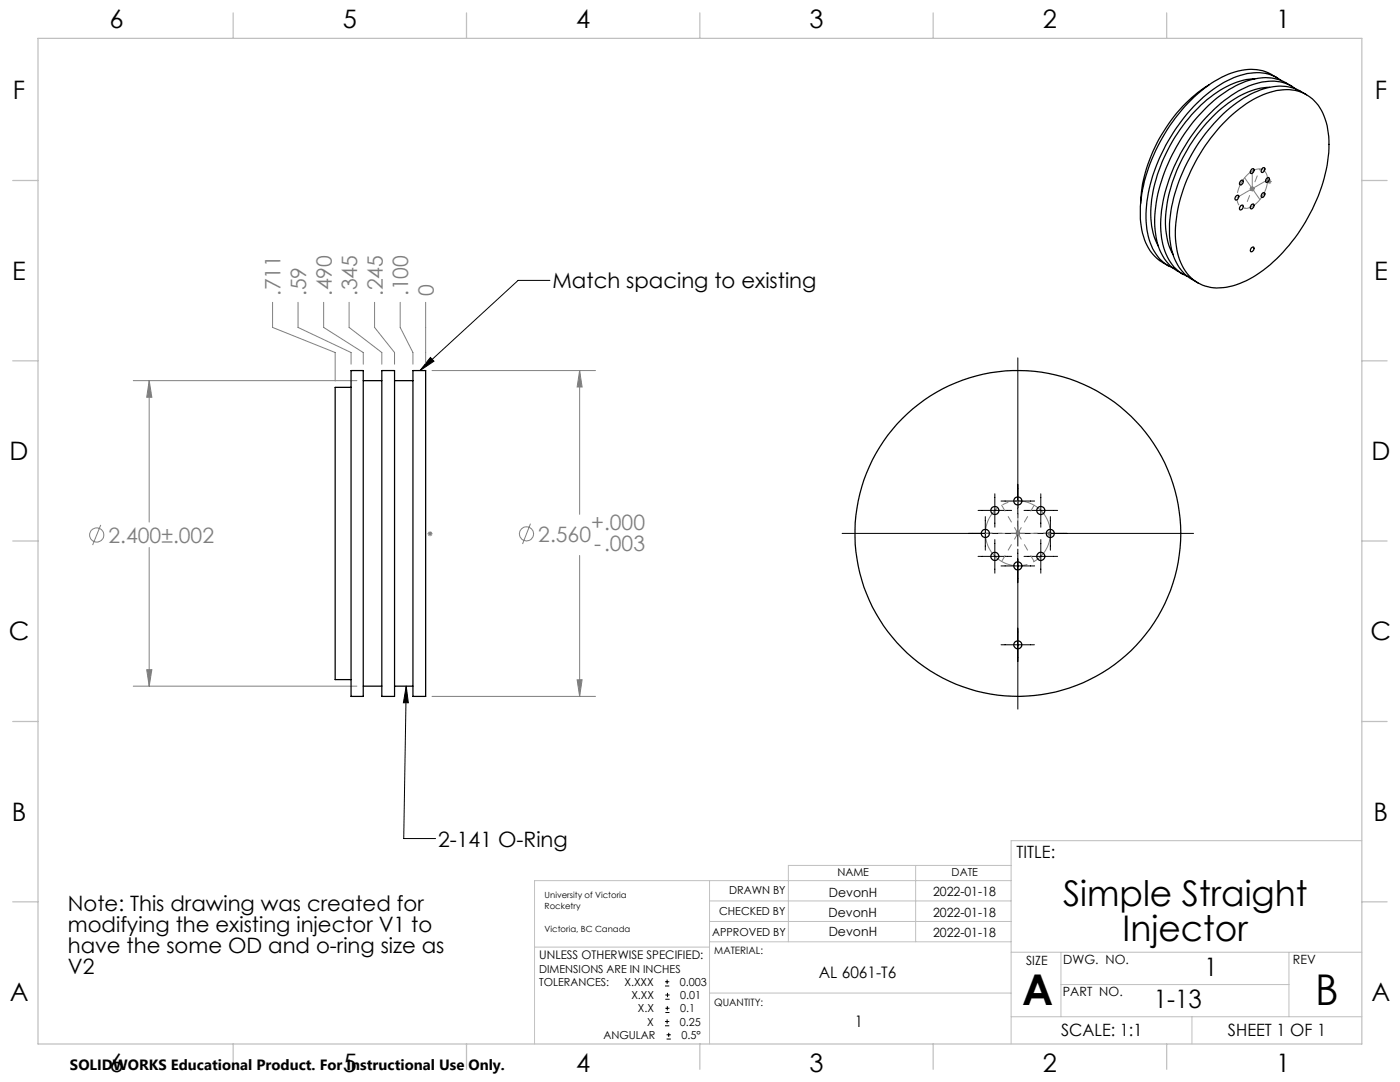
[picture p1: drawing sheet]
<svg xmlns="http://www.w3.org/2000/svg" width="279mm" height="216mm" viewBox="0 0 279 216" stroke-linecap="round" stroke-linejoin="round" font-family="sans-serif">
<g fill="none" stroke="#808080" stroke-width=".2">
<path d="M249.4 37.7h1M249.6 37.3l.7 .7M249.9 37.2v1M250.3 37.3l-.7 .7M252.8 36.2h1M252.9 35.8l.7 .8M253.3 35.7v1M253.6 35.8l-.7 .8M26.6 76h44.6M29.8 76v28.2M29.8 76l.5 3.3h-1zM54.4 60.3v5l12.5 5v5.7"/>
<path d="M59.5 60.3v5l10.6 5v2.4M64.6 60.3v5l7.9 5v2.4M69.7 60.3v5l6.5 5v2.4M74.8 60.3v5l3.9 5v2.4M79.9 60.3v5l2.5 5v2.4M84.9 60.3v12.4M86.2 73.9h32.7M115.7 73.9l.5 3.3h-1zM115.7 73.9v28.7M20.1 104.7l-1.6 4.1M29.8 109.3v27.6M85.3 106.5h1"/>
<path d="M85.5 106.2l.7 .7M85.8 106v1M86.2 106.2l-.7 .7M105.9 104.5l-1.6 4M115.7 110.8v28.2M202.6 106.4h1M202.8 106.1l.7 .7M203.1 105.9v1M203.5 106.1l-.7 .7M209 106.5h1M209.1 106.2l.7 .7M209.5 106v1"/>
<path d="M209.8 106.2l-.7 .7M26.6 136.9h44.6M29.3 133.6h1l-.5 3.3zM86.2 139h32.7M115.2 135.6h1l-.5 3.4z"/>
<circle cx="19.3" cy="106.8" r="1.41"/>
<circle cx="105.1" cy="106.5" r="1.42"/>
</g>
<g fill="none" stroke="#000" stroke-width=".2">
<path d="M109.7 56h-6.3l-19.6 17.9M85.9 71.3l.7 .8-2.8 1.8zM203.1 71.4v31.9M198.5 98.5v6.7M199.8 100h6.7M207.7 98.5v6.7M168.1 106.4h31.9M195.2 101.8h6.7M195.2 111h6.7M196.6 103.1v6.7M198.5 107.7v6.7M199.8 112.9h6.7"/>
<path d="M200.6 106.4h5.1M203.1 103.9v5.1M203.1 109.6v31.9M204.4 101.8h6.7M204.4 111h6.7M206.3 106.4h31.9M207.7 107.7v6.7M209.6 103.1v6.7M81.1 136.9l-.5 30.4h6.3M81.1 136.9l.4 3.3h-1zM199.8 128.7h6.6M132.7 196.7h.9"/>
<path d="M132.7 195.9h.9M132.8 199.4h.8M132.8 198.5h.8M133.1 195.5v.8M133.2 198.1v.9M132.7 204.7h.9M132.7 203.8h.9M132.8 202h.8M132.8 201.2h.8M133 207.3h.9M133 206.5h.9M133.1 203.4v.9"/>
<path d="M133.2 200.8v.8M133.5 206.1v.8"/>
</g>
<path d="M252.8 34.9a1.81 1.81 0 0 0-3-.7 6.2 6.2 0 0 0-2.7 6.4 1.83 1.83 0 0 0 2.9 .5 6.4 6.4 0 0 0 2.8-6.2M209.3 104.5a6.5 6.5 0 0 0-10.8-2.6 6.5 6.5 0 0 0 3 10.8 6.5 6.5 0 0 0 7.9-7.8l-.1-.4" fill="none" stroke="#808080" stroke-width=".2" stroke-dasharray="15.2 1.3 1.3 1.3" stroke-dashoffset="6.3" stroke-linecap="butt"/>
<g fill="none" stroke="#c0c0c0" stroke-width=".2">
<path d="M141.6 175.7v32.6M141.6 179.8h60.2M182.7 172.7v15.2M201.8 175.7h-95.1v32.6M201.8 172.7h-44.5v15.2M271.8 167.7h-70v40.6M106.7 189h34.9M141.6 183.9h60.2M141.6 187.9h60.2M141.6 198.2h60.2M201.8 190h70M211.7 190v12.9"/>
<path d="M211.7 196.5h45.5M257.2 190v12.9M201.8 202.9h70M237.9 202.9v5.4"/>
</g>
<g fill="none" stroke="#c0c0c0" stroke-width=".25">
<path d="M7.6 7.7h264.2v200.6h-264.2zM46.5 2.6v5.1M93.1 2.6v5.1M139.7 2.6v5.1M186.2 2.6v5.1M232.8 2.6v5.1M2.5 36h5.1M271.8 36h5M2.5 72h5.1M271.8 72h5M2.5 108h5.1M271.7 108h5.1"/>
<path d="M2.5 144h5.1M271.8 144h5M2.5 180h5.1M271.8 180h5M46.5 208.3v5.1M93.1 208.3v5.1M139.7 208.3v5.1M186.2 208.3v5.1M232.8 208.3v5.1"/>
</g>
<path d="M203.1 106.4v-6.5M203.1 106.4l3.3-5.6M203.1 106.4h6.5M203.1 106.4l3.3 5.6M203.1 106.4l-3.2 5.6M203.1 106.4h-6.4M203.1 106.4l-3.2-5.6" fill="none" stroke="#808080" stroke-width=".2" stroke-dasharray="15.2 1.3 1.3 1.3" stroke-dashoffset="13.9"/>
<path d="M249.9 37.7v-3.6M249.9 37.7l3.1-1.8M249.9 37.7l1.5 2.1M249.9 37.7l-3 1.7M249.9 37.7l-1.5-2.2" fill="none" stroke="#808080" stroke-width=".2" stroke-dasharray="15.2 1.3 1.3 1.3"/>
<path d="M249.9 37.7l1.5-4M249.9 37.7l-1.5 3.9" fill="none" stroke="#808080" stroke-width=".2" stroke-dasharray="15.2 1.3 1.3 1.3" stroke-dashoffset="15"/>
<path d="M115.7 73.9l.5 3.3h-1zM115.2 135.6h1l-.5 3.4zM29.8 76l.5 3.3h-1zM29.3 133.6h1l-.5 3.3z" fill="#808080"/>
<path d="M81.1 136.9l.4 3.3h-1zM85.9 71.3l.7 .8-2.8 1.8z" fill="#000"/>
<g fill="none" stroke="#000" stroke-width=".25">
<path d="M241.3 16.9a30.9 30.9 0 0 0-13.7 23v.7M250.4 15.7a16.3 16.3 0 0 0-10.1 4.7 32.6 32.6 0 0 0-10.6 21.8 13.8 13.8 0 0 0 1.5 6.9M253.4 17.4a16.5 16.5 0 0 0-10.2 4.7 32.6 32.6 0 0 0-10.6 21.8 13.8 13.8 0 0 0 1.5 6.9M254.9 15.5a9.7 9.7 0 0 0-9.8-.7 28.9 28.9 0 0 0-13.1 12.7 29.2 29.2 0 0 0-4.4 16.9 10.1 10.1 0 0 0 4.4 8l1.2 .7M255.7 16.1a8.9 8.9 0 0 0-8.8-.9 27.2 27.2 0 0 0-12.8 11.3 30.5 30.5 0 0 0-5.3 18.5 9.6 9.6 0 0 0 4.8 8.3l.5 .2M257.8 17.2a9.9 9.9 0 0 0-10.5-.4 30.2 30.2 0 0 0-12.9 13.2 27.8 27.8 0 0 0-3.8 16.8 9.5 9.5 0 0 0 5.5 8M258.6 17.8a8.1 8.1 0 0 0-7.4-1.3 22.2 22.2 0 0 0-10.7 7.1 34.2 34.2 0 0 0-8.9 20.8 12.3 12.3 0 0 0 3.1 9.3l.9 .7 1.4 .8M260.7 18.9a9.6 9.6 0 0 0-9.8-.7 28.3 28.3 0 0 0-12.6 11.8 30.3 30.3 0 0 0-4.8 17.7 10.1 10.1 0 0 0 4.3 8l1.3 .7M244.1 24.7a20.4 20.4 0 0 1 11.3-6.7 8.1 8.1 0 0 1 9.3 6.4 23 23 0 0 1-1.3 13.8 34.2 34.2 0 0 1-12.6 16.7 12.8 12.8 0 0 1-9.7 2.3 8.3 8.3 0 0 1-6.1-6.6 25.4 25.4 0 0 1 2.3-15.6 35.7 35.7 0 0 1 6.8-10.3zM246.6 39.2l.1-.1a.3 .3 0 0 1 .5-.1 .3 .3 0 0 1 0 .5 .36 .36 0 0 1-.3 .4 .36 .36 0 0 1-.4-.2zM247.6 36.1a.31 .31 0 0 1 .5-.1 .31 .31 0 0 1 0 .5 .4 .4 0 0 1-.3 .4 .4 .4 0 0 1-.4-.1zM249.7 33.8a.31 .31 0 0 1 .5-.1 .31 .31 0 0 1 0 .5 .4 .4 0 0 1-.2 .4 .4 .4 0 0 1-.5-.1z"/>
<path d="M251.9 38.6l.2-.1a.39 .39 0 0 1 .4 .3 .39 .39 0 0 1-.3 .4 .3 .3 0 0 1-.5 .2 .3 .3 0 0 1 0-.5zM252 33.5a.3 .3 0 0 1 .4 0 .3 .3 0 0 1 0 .5 .38 .38 0 0 1-.3 .4 .38 .38 0 0 1-.4-.1v-.4zM252.8 35.6a.3 .3 0 0 1 .5-.1 .3 .3 0 0 1 0 .4 .35 .35 0 0 1-.3 .5 .35 .35 0 0 1-.4-.3zM247.7 41a.3 .3 0 0 1 .4 0 .3 .3 0 0 1 0 .5 .4 .4 0 0 1-.3 .3 .4 .4 0 0 1-.4-.1zM249.7 40.9a.31 .31 0 0 1 .5-.2 .31 .31 0 0 1 0 .5 .4 .4 0 0 1-.2 .4 .4 .4 0 0 1-.5-.1zM249.7 49.5a.31 .31 0 0 1 .5-.2 .31 .31 0 0 1 0 .5 .38 .38 0 0 1-.2 .4 .38 .38 0 0 1-.4-.1zM70.1 73.9h2.4v65.1h-2.4zM70.1 77.3h-3.2v58.3h3.2M72.5 76h3.7M76.2 73.9h2.5v65.1h-2.5zM78.7 76h3.7M82.4 73.9h2.5v65.1h-2.5z"/>
<path d="M72.5 136.9h3.7M78.7 136.9h3.7"/>
<circle cx="203.1" cy="100" r=".81"/>
<circle cx="196.6" cy="106.4" r=".82"/>
<circle cx="198.5" cy="111" r=".81"/>
<circle cx="198.5" cy="101.9" r=".81"/>
<circle cx="203.1" cy="112.9" r=".81"/>
<circle cx="203.1" cy="106.4" r="32.5"/>
<circle cx="207.7" cy="111" r=".81"/>
<circle cx="207.7" cy="101.9" r=".81"/>
<circle cx="209.6" cy="106.4" r=".81"/>
<circle cx="203.1" cy="128.7" r=".78"/>
</g>
<g font-size="8.5">
<text x="204" y="200.6">A</text>
<text x="262.5" y="200.5">B</text>
</g>
<g font-size="7.1">
<text x="212.2" y="180.8">Simple Straight</text>
<text x="224" y="187.8">Injector</text>
</g>
<g font-size="5.1">
<text x="21.9" y="5.6">6</text>
<text x="68.4" y="5.6">5</text>
<text x="115" y="5.6">4</text>
<text x="161.6" y="5.6">3</text>
<text x="208.1" y="5.6">2</text>
<text x="254.7" y="5.6">1</text>
<text x="2.6" y="19.8">F</text>
<text x="274.4" y="19.8">F</text>
<text x="2.4" y="55.8">E</text>
<text x="274.2" y="55.8">E</text>
<text x="1.9" y="91.8">D</text>
<text x="273.7" y="91.8">D</text>
<text x="1.7" y="127.8">C</text>
<text x="273.5" y="127.8">C</text>
<text x="2.4" y="163.8">B</text>
<text x="274.1" y="163.8">B</text>
<text x="240.4" y="194.7">1</text>
<text x="1.9" y="199.7">A</text>
<text x="230.2" y="201.1">1-13</text>
<text x="273.7" y="199.7">A</text>
<text x="21.9" y="213.9">6</text>
<text x="68.4" y="213.9">5</text>
<text x="115" y="213.9">4</text>
<text x="161.6" y="213.9">3</text>
<text x="208.1" y="213.9">2</text>
<text x="254.7" y="213.9">1</text>
</g>
<g font-size="4.2" fill="#808080">
<text x="56" y="59.1" transform="rotate(-90 56 59.1)">.711</text>
<text x="61.1" y="59.1" transform="rotate(-90 61.1 59.1)">.59</text>
<text x="66.2" y="59.1" transform="rotate(-90 66.2 59.1)">.490</text>
<text x="71.3" y="59.1" transform="rotate(-90 71.3 59.1)">.345</text>
<text x="76.4" y="59.1" transform="rotate(-90 76.4 59.1)">.245</text>
<text x="81.5" y="59.1" transform="rotate(-90 81.5 59.1)">.100</text>
<text x="86.6" y="59.1" transform="rotate(-90 86.6 59.1)">0</text>
<text x="118" y="105.8">+.000</text>
<text x="21.7" y="108.3">2.400±.002</text>
<text x="107.4" y="108.1">2.560</text>
<text x="118.6" y="109.9">-.003</text>
</g>
<g font-size="4.2">
<text x="110.3" y="57.5">Match spacing to existing</text>
<text x="87.4" y="168.9">2-141 O-Ring</text>
<text x="13.5" y="181.8">Note: This drawing was created for</text>
<text x="13.5" y="186">modifying the existing injector V1 to</text>
<text x="13.5" y="190.2">have the some OD and o-ring size as</text>
<text x="13.5" y="194.4">V2</text>
</g>
<g font-size="3.4">
<text x="202.9" y="171.1">TITLE:</text>
<text x="211.8" y="206.7">SCALE: 1:1</text>
<text x="245.1" y="206.7">SHEET 1 OF 1</text>
</g>
<g font-size="3.2">
<text x="163.4" y="195.1">AL 6061-T6</text>
<text x="170.6" y="205">1</text>
</g>
<text font-size="3" x="14" y="213.5">SOLIDWORKS Educational Product. For Instructional Use Only.</text>
<g font-size="2.5">
<text x="165.4" y="178.9">DevonH</text>
<text x="186.2" y="178.8">2022-01-18</text>
<text x="165.3" y="182.9">DevonH</text>
<text x="186.2" y="182.9">2022-01-18</text>
<text x="165.4" y="186.8">DevonH</text>
<text x="186.2" y="187">2022-01-18</text>
<text x="204.8" y="192.5">SIZE</text>
<text x="212.2" y="192.3">DWG. NO.</text>
<text x="258" y="192.3">REV</text>
<text x="212.1" y="198.7">PART NO.</text>
</g>
<text font-size="2.4" x="107.6" y="191.4">UNLESS OTHERWISE SPECIFIED:</text>
<g font-size="2.2">
<text x="145.5" y="178.4">DRAWN BY</text>
<text x="167.1" y="174.8">NAME</text>
<text x="189.9" y="174.8">DATE</text>
<text x="143.5" y="182.5">CHECKED BY</text>
<text x="142.1" y="186.7">APPROVED BY</text>
<text x="107.6" y="194.1">DIMENSIONS ARE IN INCHES</text>
<text x="107.6" y="196.7">TOLERANCES:</text>
<text x="124.6" y="196.7">X.XXX</text>
<text x="135.7" y="196.7">0.003</text>
<text x="126" y="199.4">X.XX</text>
<text x="127.3" y="202">X.X</text>
<text x="135.7" y="202">0.1</text>
<text x="135.7" y="199.4">0.01</text>
<text x="120.4" y="207.3">ANGULAR</text>
<text x="129.1" y="204.7">X</text>
<text x="135.7" y="204.7">0.25</text>
<text x="136" y="207.3">0.5°</text>
</g>
<g font-size="2">
<text x="142.5" y="190.4">MATERIAL:</text>
<text x="142.5" y="200.7">QUANTITY:</text>
</g>
<g font-size="1.7">
<text x="108.7" y="179.1">University of Victoria</text>
<text x="108.7" y="181.4">Rocketry</text>
<text x="108.7" y="186">Victoria, BC Canada</text>
</g>
</svg>
